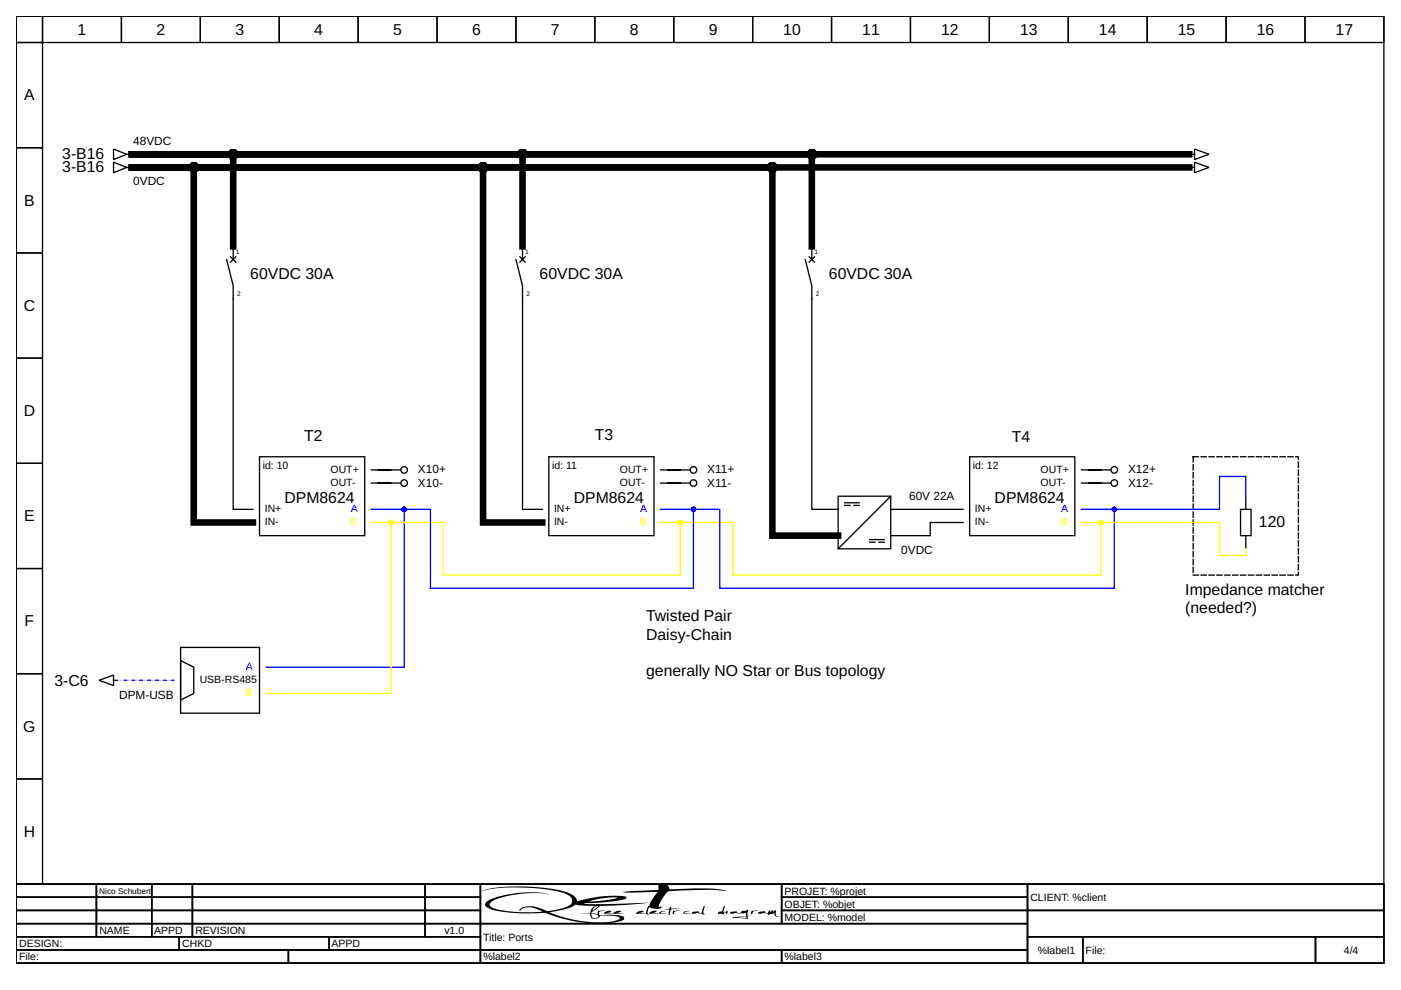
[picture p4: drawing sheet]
<svg xmlns="http://www.w3.org/2000/svg" width="297mm" height="210mm" viewBox="0 0 297 210" stroke-linecap="round" stroke-linejoin="round" font-family="sans-serif">
<g fill="none" stroke="#000" stroke-width=".28">
<path d="M3.4 3.4h290v184.1h-290zM3.4 3.4h5.6v5.6h-5.6zM3.4 9h5.6v22.3h-5.6zM9 3.4h16.7v5.6h-16.7zM25.7 3.4h16.8v5.6h-16.8zM42.5 3.4h16.7v5.6h-16.7zM59.2 3.4h16.7v5.6h-16.7zM75.9 3.4h16.8v5.6h-16.8zM92.7 3.4h16.7v5.6h-16.7zM109.4 3.4h16.7v5.6h-16.7zM126.1 3.4h16.7v5.6h-16.7zM142.8 3.4h16.8v5.6h-16.8z"/>
<path d="M159.6 3.4h16.7v5.6h-16.7zM176.3 3.4h16.7v5.6h-16.7zM193 3.4h16.8v5.6h-16.8zM209.8 3.4h16.7v5.6h-16.7zM226.5 3.4h16.7v5.6h-16.7zM243.2 3.4h16.8v5.6h-16.8zM260 3.4h16.7v5.6h-16.7zM276.7 3.4h16.7v5.6h-16.7zM3.4 31.3h5.6v22.3h-5.6zM24.1 31.6l2.8 1.1-2.8 1.1zM24.1 34.4l2.8 1.1-2.8 1.1zM26.9 32.7h.8"/>
<path d="M26.9 35.5h.8M252.4 32.7h.9M252.4 35.5h.9M253.3 31.6l3 1.1-3 1.1zM253.3 34.4l3 1.1-3 1.1zM3.4 53.6h5.6v22.3h-5.6zM48.1 55l1.3 5.6v2.8M48.9 54.5l1.1 1.1M49.4 52.2v2.8M50 54.5l-1.1 1.1M109.4 55l1.4 5.6v2.8M110.2 54.5l1.1 1.1"/>
<path d="M110.8 52.2v2.8M111.3 54.5l-1.1 1.1M170.7 55l1.4 5.6v2.8M171.6 54.5l1.1 1.1M172.1 52.2v2.8M172.7 54.5l-1.1 1.1M3.4 75.9h5.6v22.3h-5.6zM3.4 98.2h5.6v22.3h-5.6zM55 96.8h22.3v16.8h-22.3zM82.9 99.6h2M116.4 96.8h22.3v16.8h-22.3zM144.2 99.6h2"/>
<path d="M205.6 96.8h22.3v16.8h-22.3zM233.5 99.6h1.9M82.9 102.4h2M144.2 102.4h2M177.7 105.2h11.2v11.2h-11.2zM179.1 107.2h1.1M179.1 106.6h3.1M181 107.2h1.2M184.4 115h1.1M184.4 114.4h3.1M186.3 115h1.2M188.8 105.3l-11 11"/>
<path d="M233.5 102.4h1.9M264.1 105.2v11.2M3.4 120.5h5.6v22.3h-5.6zM38.3 137.3h16.7v13.9h-16.7zM3.4 142.8h5.6v22.4h-5.6zM21 144.2l3.1-1.1v2.3zM24.1 144.2h.8M38.3 140.1l2.8 1.4v5.5l-2.8 1.4zM3.4 165.2h5.6v22.3h-5.6zM3.4 187.5h290v16.7h-290zM3.4 187.5h17v2.7h-17zM3.4 190.2h17v2.8h-17z"/>
<path d="M3.4 193h17v2.8h-17zM3.4 195.8h17v2.8h-17zM3.4 198.6h34.6v2.8h-34.6zM20.4 187.5h11.8v2.7h-11.8zM20.4 190.2h11.8v2.8h-11.8zM20.4 193h11.8v2.8h-11.8zM20.4 195.8h11.8v2.8h-11.8zM32.2 187.5h8.6v2.7h-8.6zM32.2 190.2h8.6v2.8h-8.6zM32.2 193h8.6v2.8h-8.6zM32.2 195.8h8.6v2.8h-8.6zM38 198.6h31.8v2.8h-31.8z"/>
<path d="M40.8 187.5h49.4v2.7h-49.4zM40.8 190.2h49.4v2.8h-49.4zM40.8 193h49.4v2.8h-49.4zM40.8 195.8h49.4v2.8h-49.4zM69.8 198.6h32.1v2.8h-32.1zM90.2 187.5h11.7v2.7h-11.7zM90.2 190.2h11.7v2.8h-11.7zM90.2 193h11.7v2.8h-11.7zM90.2 195.8h11.7v2.8h-11.7zM101.9 187.5h63.8v8.3h-63.8zM101.9 195.8h115.9v5.6h-115.9zM165.7 187.5h52.1v2.7h-52.1z"/>
<path d="M165.7 190.2h52.1v2.8h-52.1zM165.7 193h52.1v2.8h-52.1zM217.8 187.5h75.6v5.5h-75.6zM217.8 193h75.6v5.6h-75.6zM217.8 198.6h11.8v5.6h-11.8zM229.6 198.6h49.3v5.6h-49.3zM278.9 198.6h14.5v5.6h-14.5zM3.4 201.4h57.8v2.8h-57.8zM61.2 201.4h40.7v2.8h-40.7zM101.9 201.4h63.8v2.8h-63.8zM165.7 201.4h52.1v2.8h-52.1z"/>
<circle cx="85.7" cy="99.6" r=".7"/>
<circle cx="147" cy="99.6" r=".7"/>
<circle cx="236.3" cy="99.6" r=".7"/>
<circle cx="85.7" cy="102.4" r=".7"/>
<circle cx="147" cy="102.4" r=".7"/>
<circle cx="236.3" cy="102.4" r=".7"/>
</g>
<g fill="#000">
<path d="M128.2 193.4l.7-.3 .7 .1-.2 .2-1 .3a3.6 3.6 0 0 0 2.6-.6l.7 .1-1.3 .4h1.8a3.7 3.7 0 0 1-2.2 0l-1.8 .2-.1-.1zM137.7 193.5l1.2-.4 .3 .1-1.2 .4h1.7a1.15 1.15 0 0 1 1.4-.4l-.6 .1-.4 .3 .3 .1 1-.1-.7 .2-1-.2-1.8 .2-.3-.2zM140.9 192.8l1-.1 .2-.4h.1l.1 .3h1.1l.6 .1h-.9a.93 .93 0 0 0-.9 .3 .93 .93 0 0 0-.2 1l-.2-.1 .1-1.1zM142.8 193.1h1.3l-.1 .1a.86 .86 0 0 0-1.2 .7l-.2-.2zM145 193.4l.8-.3 .3 .1a.62 .62 0 0 0-.9 .4h1.4l-.7 .2-.9-.1h-.1zM146.7 193.4l.2-.1a1.08 1.08 0 0 1 1.4 .2h.5l.4-1.4h.1l-.2 1.3v.1l.3 .1-.2 .1 .3 .2-1.6-.4-.3 .1a.74 .74 0 0 1-.9 0zM153.5 192.1l.2 .1-.3 1.3 .7-.4v.7l-.1-.1-.2-.3-.3 .3 .1 .2-1.3-.2v-.3l.8-.2zM159.4 193.1l1.1-.1 .1 .2a.9 .9 0 0 0-1.2 .7l-.2-.3zM160.8 193.5l1.2-.4 .2 .3 .5 .2 .4-.6 .1 .1v.4l.5-.5h.2v.3l.4-.3h.2v.2a.76 .76 0 0 0 .4 1.1l.6-.2a.8 .8 0 0 1-.9 .2 .8 .8 0 0 1-.5-.8l-.4 .3-.3-.1-.5 .3-.1-.3-1.2-.1a.74 .74 0 0 1-.9 0z"/>
<path d="M101.9 189.1a33.7 33.7 0 0 1 12-.7 16.7 16.7 0 0 1 6.9 1.6 1.3 1.3 0 0 1 .4 1.4 1.3 1.3 0 0 1-1.2 .9l-2.5 .7a2.9 2.9 0 0 1-2.9-.4 4.5 4.5 0 0 0-4.5 .3l.2 .2a3.1 3.1 0 0 1 3.6-.3l1.1 .5-2.8 .1a24.5 24.5 0 0 1-7.9-1l-.5-.5a1.88 1.88 0 0 1 1.7-1.4 23.7 23.7 0 0 1 10.9-.9 22 22 0 0 0-12.7 1.2 .96 .96 0 0 0-.7 1.4 13.8 13.8 0 0 0 6.6 1.4h4.7a3.2 3.2 0 0 1 2.6 .4 25.9 25.9 0 0 0 14.9 1.2l.5-.2v-.3l-.1-.4-.5-.1-1.6-.2h-3a.58 .58 0 0 1 0-.6 .58 .58 0 0 1 .6-.2l.5-.1h-1.3l-.2 .7-1.3-.3 1.8-1.4 5.2-.2 5.5-.5-.2 .6-.3 .1-.5 1.5h-1.7l1.2-.4a1.21 1.21 0 0 0-1.5 .5l.9 .1 1.2-.2 .3 .3h.3a.86 .86 0 0 1-.1-1.3l.2-.3a2.94 2.94 0 0 0 2.3 .3l.3-.4-.6 .1a5.5 5.5 0 0 1 1.8-3.2l3-.3a53.5 53.5 0 0 1 9.5 .1l-3.3-.5-8.8 .1a1.09 1.09 0 0 0-1.5-1l-.9 .2 .1 1-7.7 .4 1.5 .2 6-.2-1.5 2.3-10.4 .3h-2.8l-.9-.2 3.8-.2 4.2-.5a.94 .94 0 0 0 1-.5l-.1-.2a25 25 0 0 0-10.3 1l-.1-.3a3 3 0 0 0-2.5-1.7 40.9 40.9 0 0 0-16.9-.4zM124.9 191.1a15.3 15.3 0 0 1 6-.8l-2.2 .5zM116.5 193.4h.1a13 13 0 0 0 5.5-1.6l3.9 .3-.7 .8-.3 .7-2.2 .2 2.3-.1a1.18 1.18 0 0 0 .9 1.2 1.18 1.18 0 0 0 1.3-.7l1-.1a6.3 6.3 0 0 1 3.1 .5 .84 .84 0 0 1-.9 .6 25.6 25.6 0 0 1-14-1.8zM126.1 192.3l.7-.2-1.2 1zM125.4 193.7l1.1 .2 .4 .2-.1 .2a.75 .75 0 0 1-.9 .4 .75 .75 0 0 1-.5-1z"/>
<path d="M154.8 193.4v.2a.92 .92 0 0 0 1.2-.1l.6 .2 1.5-.2v.7l-3 .3 3.4 .3v-.6l1-.1-1 .1 .1-1a.23 .23 0 0 0-.2-.3 .23 .23 0 0 0-.3 .2 .84 .84 0 0 0-1.1 .5 .63 .63 0 0 1-.9-.4zM156.3 194.5l1.9-.2 .1 .2-.1 .2z"/>
</g>
<path d="M253 96.8h22.3v25.1h-22.3z" fill="none" stroke="#000" stroke-width=".28" stroke-dasharray="1.1 .6"/>
<path d="M263 108h2.2v5.6h-2.2z" fill-rule="evenodd" fill="#fff" stroke="#000" stroke-width=".28"/>
<path d="M28 35.5h224.1M28 32.7h224.1M28 32.7h21.4v19.5M28 32.7h82.8v19.5M28 32.7h144.1v19.5M28 35.5h13.1v75.3h12.5M28 35.5h74.4v75.3h12.6M28 35.5h135.8v78.1h13.9" fill="none" stroke="#000" stroke-width="1.4"/>
<g fill="#000" stroke="#000" stroke-width="1.4">
<circle cx="41.1" cy="35.5" r=".42"/>
<circle cx="49.4" cy="32.7" r=".42"/>
<circle cx="102.4" cy="35.5" r=".42"/>
<circle cx="110.8" cy="32.7" r=".42"/>
<circle cx="163.8" cy="35.5" r=".42"/>
<circle cx="172.1" cy="32.7" r=".42"/>
</g>
<path d="M49.4 63.4v44.6h4.2M110.8 63.4v44.6h4.2M172.1 63.4v44.6h5.6M78.7 99.6h4.2M140.1 99.6h4.1M229.3 99.6h4.2M78.7 102.4h4.2M140.1 102.4h4.1M188.9 108h15.3M204.2 110.8h-7v2.8h-8.3M229.3 102.4h4.2" fill="none" stroke="#000" stroke-width=".28"/>
<path d="M25.2 144.2h11.7" fill="none" stroke="#dadada" stroke-width=".28"/>
<path d="M36.9 144.2h-11.7" fill="none" stroke="#05f" stroke-width=".28" stroke-dasharray=".6 1.1"/>
<path d="M264.1 105.2v-4.2h-5.5v7h-29.3h7v16.7h-83.7v-16.7h-12.5h6.9v16.7h-55.7v-16.7h-12.6h7v33.5h-29.3" fill="none" stroke="#00f" stroke-width=".28"/>
<g fill="#00f" stroke="#00f" stroke-width=".28">
<circle cx="85.7" cy="108" r=".42"/>
<circle cx="236.3" cy="108" r=".42"/>
<circle cx="147" cy="108" r=".42"/>
</g>
<path d="M264.1 116.4v1.4h-5.5v-7h-29.3h4.2v11.1h-78.1v-11.1h-15.3h4.1v11.1h-50.1v-11.1h-15.4h4.2v36.2h-26.5" fill="none" stroke="#ff0" stroke-width=".28"/>
<g fill="#ff0" stroke="#ff0" stroke-width=".28">
<circle cx="82.9" cy="110.8" r=".42"/>
<circle cx="233.5" cy="110.8" r=".42"/>
<circle cx="144.2" cy="110.8" r=".42"/>
</g>
<g font-size="3.3">
<text x="16.4" y="7.3">1</text>
<text x="33.2" y="7.3">2</text>
<text x="49.9" y="7.3">3</text>
<text x="66.6" y="7.3">4</text>
<text x="83.4" y="7.3">5</text>
<text x="100.1" y="7.3">6</text>
<text x="116.8" y="7.3">7</text>
<text x="133.6" y="7.3">8</text>
<text x="150.3" y="7.3">9</text>
<text x="166.1" y="7.3">10</text>
<text x="182.8" y="7.3">11</text>
<text x="199.5" y="7.3">12</text>
<text x="216.3" y="7.3">13</text>
<text x="233" y="7.3">14</text>
<text x="249.7" y="7.3">15</text>
<text x="266.5" y="7.3">16</text>
<text x="283.2" y="7.3">17</text>
<text x="5.1" y="21.3">A</text>
<text x="13.2" y="33.7">3-B16</text>
<text x="13.2" y="36.5">3-B16</text>
<text x="5.1" y="43.6">B</text>
<text x="53.1" y="59.2">60VDC 30A</text>
<text x="114.4" y="59.2">60VDC 30A</text>
<text x="175.7" y="59.2">60VDC 30A</text>
<text x="5" y="65.9">C</text>
<text x="5" y="88.2">D</text>
<text x="64.5" y="93.5">T2</text>
<text x="126.1" y="93.2">T3</text>
<text x="214.5" y="93.8">T4</text>
<text x="60.3" y="106.6">DPM8624</text>
<text x="121.7" y="106.6">DPM8624</text>
<text x="210.9" y="106.6">DPM8624</text>
<text x="5.1" y="110.5">E</text>
<text x="266.9" y="111.8">120</text>
<text x="137" y="131.7">Twisted Pair</text>
<text x="251.3" y="126.1">Impedance matcher</text>
<text x="251.3" y="130">(needed?)</text>
<text x="5.2" y="132.8">F</text>
<text x="137" y="135.6">Daisy-Chain</text>
<text x="137" y="143.4">generally NO Star or Bus topology</text>
<text x="11.5" y="145.5">3-C6</text>
<text x="4.9" y="155.1">G</text>
<text x="5" y="177.4">H</text>
</g>
<g font-size="2.5">
<text x="28.3" y="30.8">48VDC</text>
<text x="28.3" y="39.1">0VDC</text>
<text x="88.6" y="100.2">X10+</text>
<text x="150" y="100.2">X11+</text>
<text x="239.2" y="100.2">X12+</text>
<text x="88.6" y="103.3">X10-</text>
<text x="150" y="103.3">X11-</text>
<text x="192.8" y="106">60V 22A</text>
<text x="239.2" y="103.3">X12-</text>
<text x="191.1" y="117.5">0VDC</text>
<text x="25.3" y="148.1">DPM-USB</text>
</g>
<g font-size="2.2">
<text x="55.7" y="99.4">id: 10</text>
<text x="70.1" y="100.2">OUT+</text>
<text x="117.1" y="99.4">id: 11</text>
<text x="131.4" y="100.2">OUT+</text>
<text x="206.3" y="99.4">id: 12</text>
<text x="220.6" y="100.2">OUT+</text>
<text x="70.1" y="103">OUT-</text>
<text x="131.4" y="103">OUT-</text>
<text x="220.6" y="103">OUT-</text>
<text x="56.1" y="108.6">IN+</text>
<text x="56.1" y="111.3">IN-</text>
<text x="117.5" y="108.6">IN+</text>
<text x="117.5" y="111.3">IN-</text>
<text x="206.7" y="108.6">IN+</text>
<text x="206.7" y="111.3">IN-</text>
<text x="42.3" y="144.8">USB-RS485</text>
<text x="166.3" y="189.7">PROJET: %projet</text>
<text x="218.5" y="191.1">CLIENT: %client</text>
<text x="166.3" y="192.5">OBJET: %objet</text>
<text x="166.3" y="195.3">MODEL: %model</text>
<text x="4.1" y="200.8">DESIGN:</text>
<text x="4.1" y="203.6">File:</text>
<text x="21.1" y="198.1">NAME</text>
<text x="32.7" y="198.1">APPD</text>
<text x="38.6" y="200.8">CHKD</text>
<text x="41.4" y="198.1">REVISION</text>
<text x="70.3" y="200.8">APPD</text>
<text x="94.2" y="198.1">v1.0</text>
<text x="102.4" y="199.4">Title: Ports</text>
<text x="102.5" y="203.6">%label2</text>
<text x="166.3" y="203.6">%label3</text>
<text x="220.1" y="202.2">%label1</text>
<text x="230.2" y="202.2">File:</text>
<text x="284.9" y="202.2">4/4</text>
</g>
<g font-size="2.2" fill="#ff0">
<text x="74.3" y="111.3">B</text>
<text x="135.6" y="111.3">B</text>
<text x="224.8" y="111.3">B</text>
<text x="52" y="147.6">B</text>
</g>
<g font-size="2.2" fill="#00f">
<text x="74.4" y="108.6">A</text>
<text x="135.7" y="108.6">A</text>
<text x="225" y="108.6">A</text>
<text x="52.1" y="142">A</text>
</g>
<text font-size="1.8" x="21" y="189.5">Nico Schubert</text>
<g font-size="1.4">
<text x="50" y="53.9">1</text>
<text x="111.3" y="53.9">1</text>
<text x="172.7" y="53.9">1</text>
<text x="50.3" y="62.8">2</text>
<text x="111.6" y="62.8">2</text>
<text x="173" y="62.8">2</text>
</g>
</svg>
